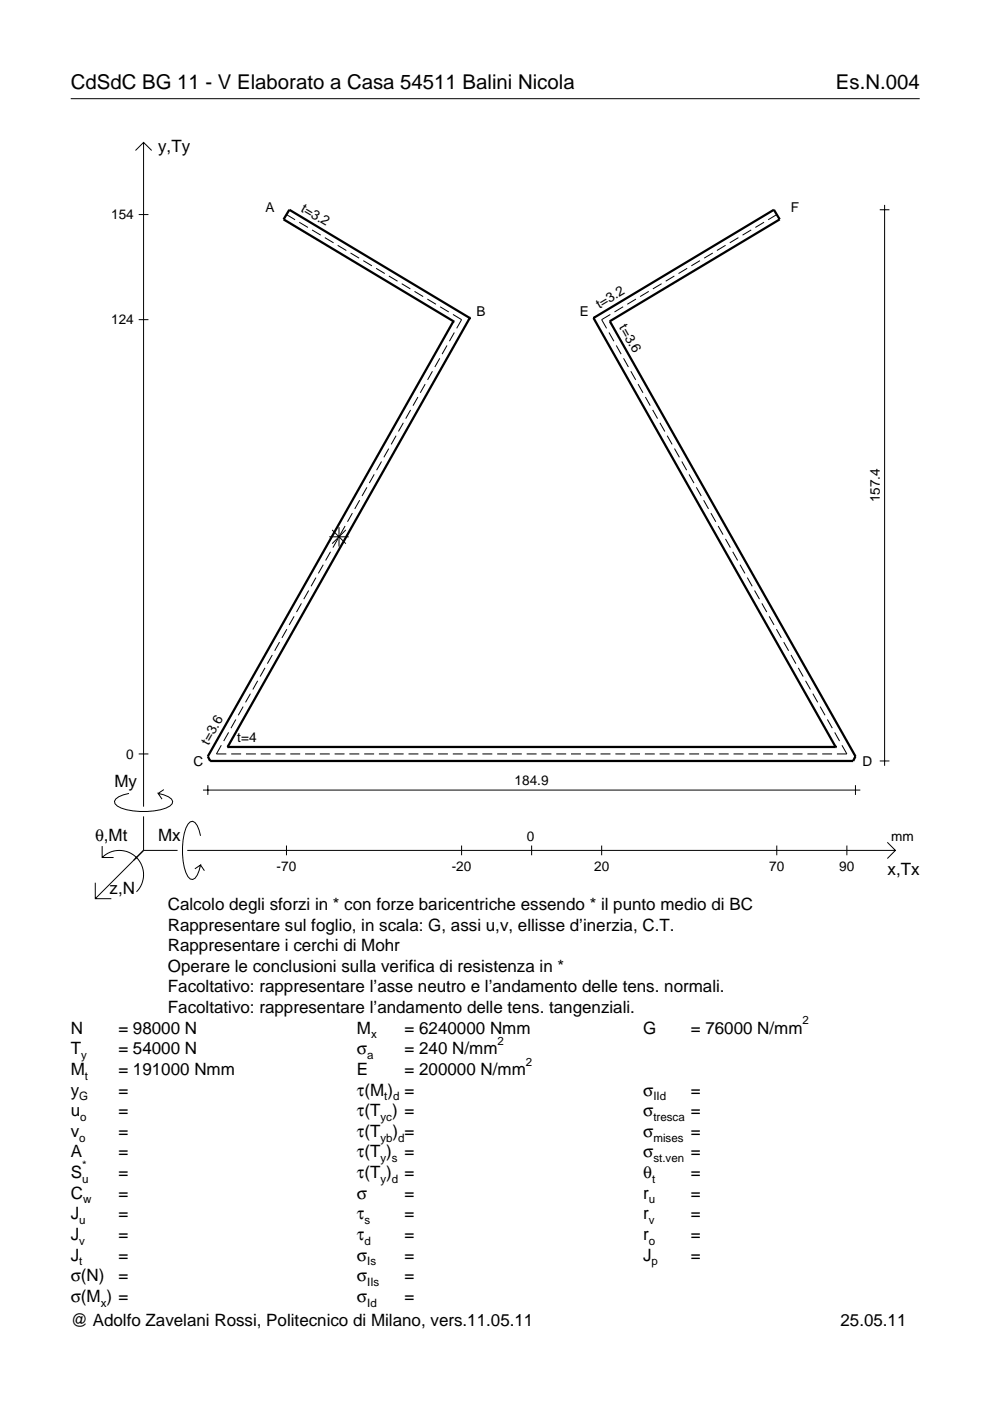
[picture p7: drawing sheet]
<svg xmlns="http://www.w3.org/2000/svg" width="210mm" height="297mm" viewBox="0 0 210 297" stroke-linecap="round" stroke-linejoin="round" font-family="sans-serif">
<g fill="none" stroke="#000" stroke-width=".21">
<path d="M15 20.9h180M28.7 31.9l1.7-1.7 1.8 1.7M30.4 30.2v140.8M29.4 45.5h2.1M60.7 45.5l1.9 1.1M63.4 47.1l1.9 1.1M66.2 48.8l1.8 1.1M68.9 50.4l1.8 1.1M71.6 52l1.8 1.1M74.3 53.6l1.8 1.1M77 55.3l1.9 1.1M79.7 56.9l1.9 1.1"/>
<path d="M82.5 58.5l1.8 1.1M143 58.5l-1.9 1.1M145.7 56.9l-1.8 1.1M148.4 55.3l-1.8 1.1M151.1 53.6l-1.8 1.1M153.8 52l-1.8 1.1M156.6 50.4l-1.9 1.1M159.3 48.8l-1.9 1.1M162 47.1l-1.8 1.1M164.7 45.5l-1.8 1.1M186.5 44.5h2.1M187.6 43.4v119"/>
<path d="M29.4 67.8h2.1M85.2 60.2l1.8 1.1M87.9 61.8l1.8 1.1M90.6 63.4l1.8 1.1M91.7 78.7l-1 1.8M93.2 76l-1 1.8M93.3 65l1.8 1.1M94.8 73.2l-1.1 1.9M96 66.7l1.9 1.1-1.1 1.8M96.3 70.5l-1 1.8M129.1 70.5l1.1 1.8M129.4 66.7l-1.8 1.1 1 1.8"/>
<path d="M130.7 73.2l1 1.9M132.1 65l-1.8 1.1M132.2 76l1 1.8M133.7 78.7l1.1 1.8M134.8 63.4l-1.8 1.1M137.5 61.8l-1.8 1.1M140.3 60.2l-1.9 1.1M80.9 97.9l-1.1 1.8M82.4 95.1l-1 1.9M84 92.4l-1.1 1.8M85.5 89.7l-1 1.8M87.1 86.9l-1.1 1.9"/>
<path d="M88.6 84.2l-1 1.8M90.1 81.4l-1 1.9M135.3 81.4l1 1.9M136.8 84.2l1.1 1.8M138.4 86.9l1 1.9M139.9 89.7l1.1 1.8M141.5 92.4l1 1.8M143 95.1l1 1.9M144.6 97.9l1 1.8M68.5 119.7l-1 1.9M69.8 113.8h4.1M70.1 117l-1.1 1.8"/>
<path d="M70.4 112.4l2.9 2.9M71.6 114.3l-1 1.8M71.9 111.8v4.1M73.2 111.5l-1.1 1.9M73.3 112.4l-2.9 2.9M74.7 108.8l-1 1.8M76.3 106.1l-1.1 1.8M77.8 103.3l-1 1.9M79.3 100.6l-1 1.8M146.1 100.6l1 1.8M147.6 103.3l1.1 1.9M149.2 106.1l1 1.8"/>
<path d="M150.7 108.8l1.1 1.8M152.3 111.5l1 1.9M153.8 114.3l1.1 1.8M155.4 117l1 1.8M156.9 119.7l1 1.9M57.7 138.9l-1 1.8M59.3 136.1l-1.1 1.9M60.8 133.4l-1 1.8M62.4 130.7l-1.1 1.8M63.9 127.9l-1 1.9M65.4 125.2l-1 1.8M67 122.5l-1 1.8"/>
<path d="M158.4 122.5l1.1 1.8M160 125.2l1 1.8M161.5 127.9l1.1 1.9M163.1 130.7l1 1.8M164.6 133.4l1.1 1.8M166.2 136.1l1 1.9M167.7 138.9l1 1.8M29.4 159.9h2.1M46.9 158l-1 1.9h2.1M48.5 155.3l-1.1 1.8M49 159.9h2.1M50 152.5l-1 1.9"/>
<path d="M51.6 149.8l-1.1 1.9M52.1 159.9h2.2M53.1 147.1l-1 1.8M54.6 144.3l-1 1.9M55.3 159.9h2.1M56.2 141.6l-1.1 1.8M58.4 159.9h2.1M61.5 159.9h2.1M64.7 159.9h2.1M67.8 159.9h2.1M70.9 159.9h2.1M74.1 159.9h2.1"/>
<path d="M77.2 159.9h2.1M80.3 159.9h2.1M83.5 159.9h2.1M86.6 159.9h2.1M89.7 159.9h2.1M92.9 159.9h2.1M96 159.9h2.1M99.1 159.9h2.1M102.3 159.9h2.1M105.4 159.9h2.1M108.5 159.9h2.1M111.7 159.9h2.1"/>
<path d="M114.8 159.9h2.1M117.9 159.9h2.1M121.1 159.9h2.1M124.2 159.9h2.1M127.3 159.9h2.1M130.5 159.9h2.1M133.6 159.9h2.1M136.7 159.9h2.1M139.9 159.9h2.1M143 159.9h2.1M146.1 159.9h2.1M149.3 159.9h2.1"/>
<path d="M152.4 159.9h2.1M155.5 159.9h2.1M158.7 159.9h2.1M161.8 159.9h2.1M164.9 159.9h2.1M168.1 159.9h2.1M169.3 141.6l1 1.8M170.8 144.3l1 1.9M171.2 159.9h2.1M172.3 147.1l1.1 1.8M173.9 149.8l1 1.9M174.3 159.9h2.1"/>
<path d="M175.4 152.5l1.1 1.9M177 155.3l1 1.8M178.5 158l1.1 1.9h-2.2M21.7 179.4v2.4h2.4M27.3 168.2a3.6 3.6 0 0 0-3 1.7l.1 .5a5.6 5.6 0 0 0 3.8 1.5 13.4 13.4 0 0 0 7.8-1l.5-.5 .1-.5a3.6 3.6 0 0 0-3.1-1.7l.8 1.2M30.4 173.1v7.2M34.7 167.4l-1.2 .8M42.5 177.2a3.6 3.6 0 0 0-1.7-3.1l-.5 .2a5.7 5.7 0 0 0-1.5 3.7 13.3 13.3 0 0 0 1 7.9l.5 .5 .5 .1a3.6 3.6 0 0 0 1.7-3.1l-1.2 .8M43 167.5h139.4M44.1 166.5v2M60.7 179.3v2M97.9 179.3v2"/>
<path d="M112.7 179.3v2M127.6 179.3v2M164.7 179.3v2M179.6 179.3v2M181.4 166.5v2M186.5 161.3h2.1M188.1 178.6l1.7 1.7-1.7 1.7M20.2 187.2v3.3h3.4M21.7 181.8a5.1 5.1 0 0 1 7.2 0 5.1 5.1 0 0 1 0 7.3M30.4 180.3l-10.2 10.2M30.4 180.3h7.2M39.7 180.3h150.1"/>
<path d="M42.5 183.4l.8 1.2"/>
</g>
<path d="M96.1 68.1h.1M96.1 68.1l-52 92.3 .4 .9h136.4l.5-.9-52.1-92.3M99.6 67.4h.1M99.6 67.4l-38.3-22.9-1.2 2 36 21.6M99.6 67.4l-51.3 91M125.8 67.4h.1M125.8 67.4l51.4 91M125.8 67.4l38.3-22.9 1.2 2-36 21.6M129.3 68.1h.1M48.3 158.4h.1M48.3 158.4h128.9M177.2 158.4h.1" fill="none" stroke="#000" stroke-width=".48"/>
<g font-size="4.3">
<text x="15" y="18.9">CdSdC BG 11 - V Elaborato a Casa 54511 Balini Nicola</text>
<text x="177.2" y="18.9">Es.N.004</text>
</g>
<g font-size="3.6">
<text x="33.5" y="32.3">y,Ty</text>
<text x="24.3" y="166.9">My</text>
<text x="20.1" y="178.2">θ,Mt</text>
<text x="33.5" y="178.2">Mx</text>
<text x="188.2" y="185.5">x,Tx</text>
<text x="23.2" y="189.6">z,N</text>
<text x="35.6" y="192.9">Calcolo degli sforzi in * con forze baricentriche essendo * il punto medio di BC</text>
<text x="35.6" y="197.3">Rappresentare sul foglio, in scala: G, assi u,v, ellisse d’inerzia, C.T.</text>
<text x="35.6" y="201.7">Rappresentare i cerchi di Mohr</text>
<text x="35.6" y="206">Operare le conclusioni sulla verifica di resistenza in *</text>
<text x="35.6" y="210.4">Facoltativo: rappresentare l’asse neutro e l’andamento delle tens. normali.</text>
<text x="35.6" y="214.8">Facoltativo: rappresentare l’andamento delle tens. tangenziali.</text>
<text x="15" y="219.2">N</text>
<text x="25.1" y="219.2">= 98000 N</text>
<text x="75.7" y="219.2">M</text>
<text x="85.8" y="219.2">= 6240000 Nmm</text>
<text x="136.4" y="219.2">G</text>
<text x="146.5" y="219.2">= 76000 N/mm</text>
<text x="15" y="227.9">M</text>
<text x="15" y="223.5">T</text>
<text x="25.1" y="227.9">= 191000 Nmm</text>
<text x="25.1" y="223.5">= 54000 N</text>
<text x="75.7" y="223.5">σ</text>
<text x="75.7" y="227.9">E</text>
<text x="85.8" y="223.5">= 240 N/mm</text>
<text x="85.8" y="227.9">= 200000 N/mm</text>
<text x="15" y="232.3">y</text>
<text x="25.1" y="232.3">=</text>
<text x="75.7" y="232.3">τ(M ) =</text>
<text x="136.4" y="232.3">σ</text>
<text x="146.5" y="232.3">=</text>
<text x="15" y="236.7">u</text>
<text x="25.1" y="236.7">=</text>
<text x="75.7" y="236.7">τ(T ) =</text>
<text x="136.4" y="236.7">σ</text>
<text x="146.5" y="236.7">=</text>
<text x="15" y="245.4">A</text>
<text x="15" y="241">v</text>
<text x="25.1" y="241">=</text>
<text x="25.1" y="245.4">=</text>
<text x="75.7" y="245.4">τ(T )</text>
<text x="75.7" y="241">τ(T</text>
<text x="83.3" y="241">) =</text>
<text x="85.8" y="245.4">=</text>
<text x="136.4" y="241">σ</text>
<text x="136.4" y="245.4">σ</text>
<text x="146.5" y="241">=</text>
<text x="146.5" y="245.4">=</text>
<text x="15" y="249.8">S</text>
<text x="25.1" y="249.8">=</text>
<text x="75.7" y="249.8">τ(T )</text>
<text x="85.8" y="249.8">=</text>
<text x="136.4" y="249.8">θ</text>
<text x="146.5" y="249.8">=</text>
<text x="15" y="254.2">C</text>
<text x="25.1" y="254.2">=</text>
<text x="75.7" y="254.2">σ</text>
<text x="85.8" y="254.2">=</text>
<text x="136.4" y="254.2">r</text>
<text x="146.5" y="254.2">=</text>
<text x="15" y="262.9">J</text>
<text x="15" y="258.5">J</text>
<text x="25.1" y="262.9">=</text>
<text x="25.1" y="258.5">=</text>
<text x="75.7" y="258.5">τ</text>
<text x="75.7" y="262.9">τ</text>
<text x="85.8" y="258.5">=</text>
<text x="85.8" y="262.9">=</text>
<text x="136.4" y="262.9">r</text>
<text x="136.4" y="258.5">r</text>
<text x="146.5" y="262.9">=</text>
<text x="146.5" y="258.5">=</text>
<text x="15" y="267.3">J</text>
<text x="25.1" y="267.3">=</text>
<text x="75.7" y="267.3">σ</text>
<text x="85.8" y="267.3">=</text>
<text x="136.4" y="267.3">J</text>
<text x="146.5" y="267.3">=</text>
<text x="15" y="271.7">σ(N)</text>
<text x="25.1" y="271.7">=</text>
<text x="75.7" y="271.7">σ</text>
<text x="85.8" y="271.7">=</text>
<text x="15" y="276">σ(M ) =</text>
<text x="15" y="281.2">@ Adolfo Zavelani Rossi, Politecnico di Milano, vers.11.05.11</text>
<text x="75.7" y="276">σ</text>
<text x="85.8" y="276">=</text>
<text x="178.2" y="281.2">25.05.11</text>
</g>
<g font-size="2.9">
<text x="23.6" y="46.5">154</text>
<text x="56.3" y="44.9">A</text>
<text x="63.6" y="44.7" transform="rotate(31 63.6 44.7)">t=3.2</text>
<text x="167.6" y="44.9">F</text>
<text x="127.1" y="65.5" transform="rotate(-31 127.1 65.5)">t=3.2</text>
<text x="23.6" y="68.8">124</text>
<text x="101" y="67.1">B</text>
<text x="122.9" y="67.1">E</text>
<text x="131.2" y="69.4" transform="rotate(61 131.2 69.4)">t=3.6</text>
<text x="186.5" y="106.5" transform="rotate(-90 186.5 106.5)">157.4</text>
<text x="26.8" y="160.9">0</text>
<text x="44.2" y="158.1" transform="rotate(-61 44.2 158.1)">t=3.6</text>
<text x="50.3" y="157.3">t=4</text>
<text x="41" y="162.4">C</text>
<text x="109.1" y="166.5">184.9</text>
<text x="182.9" y="162.4">D</text>
<text x="111.7" y="178.2">0</text>
<text x="189" y="178.2">mm</text>
<text x="58.7" y="184.7">-70</text>
<text x="95.8" y="184.7">-20</text>
<text x="126" y="184.7">20</text>
<text x="163.1" y="184.7">70</text>
<text x="178" y="184.7">90</text>
</g>
<g font-size="2.4">
<text x="78.7" y="220.2">x</text>
<text x="105.5" y="221.5">2</text>
<text x="170.2" y="217.2">2</text>
<text x="17.2" y="224.5">y</text>
<text x="77.9" y="224.5">a</text>
<text x="111.5" y="225.9">2</text>
<text x="16.8" y="233.3">G</text>
<text x="18" y="228.9">t</text>
<text x="81.5" y="233.3">t d</text>
<text x="138.5" y="233.3">IId</text>
<text x="17" y="237.7">o</text>
<text x="80.7" y="237.7">yc</text>
<text x="138.5" y="237.7">tresca</text>
<text x="16.8" y="242">o</text>
<text x="80.7" y="242">yb d</text>
<text x="138.5" y="242">mises</text>
<text x="17.4" y="250.8">u</text>
<text x="17.4" y="247.8">*</text>
<text x="80.7" y="246.4">y s</text>
<text x="80.7" y="250.8">y d</text>
<text x="138.2" y="250.8">t</text>
<text x="138.5" y="246.4">st.ven</text>
<text x="17.6" y="255.2">w</text>
<text x="137.6" y="255.2">u</text>
<text x="16.8" y="263.9">v</text>
<text x="16.8" y="259.5">u</text>
<text x="77.3" y="259.5">s</text>
<text x="77.3" y="263.9">d</text>
<text x="137.6" y="263.9">o</text>
<text x="137.6" y="259.5">v</text>
<text x="16.8" y="268.3">t</text>
<text x="77.9" y="268.3">Is</text>
<text x="138.2" y="268.3">p</text>
<text x="77.9" y="272.7">IIs</text>
<text x="21.4" y="277">x</text>
<text x="77.9" y="277">Id</text>
</g>
</svg>
